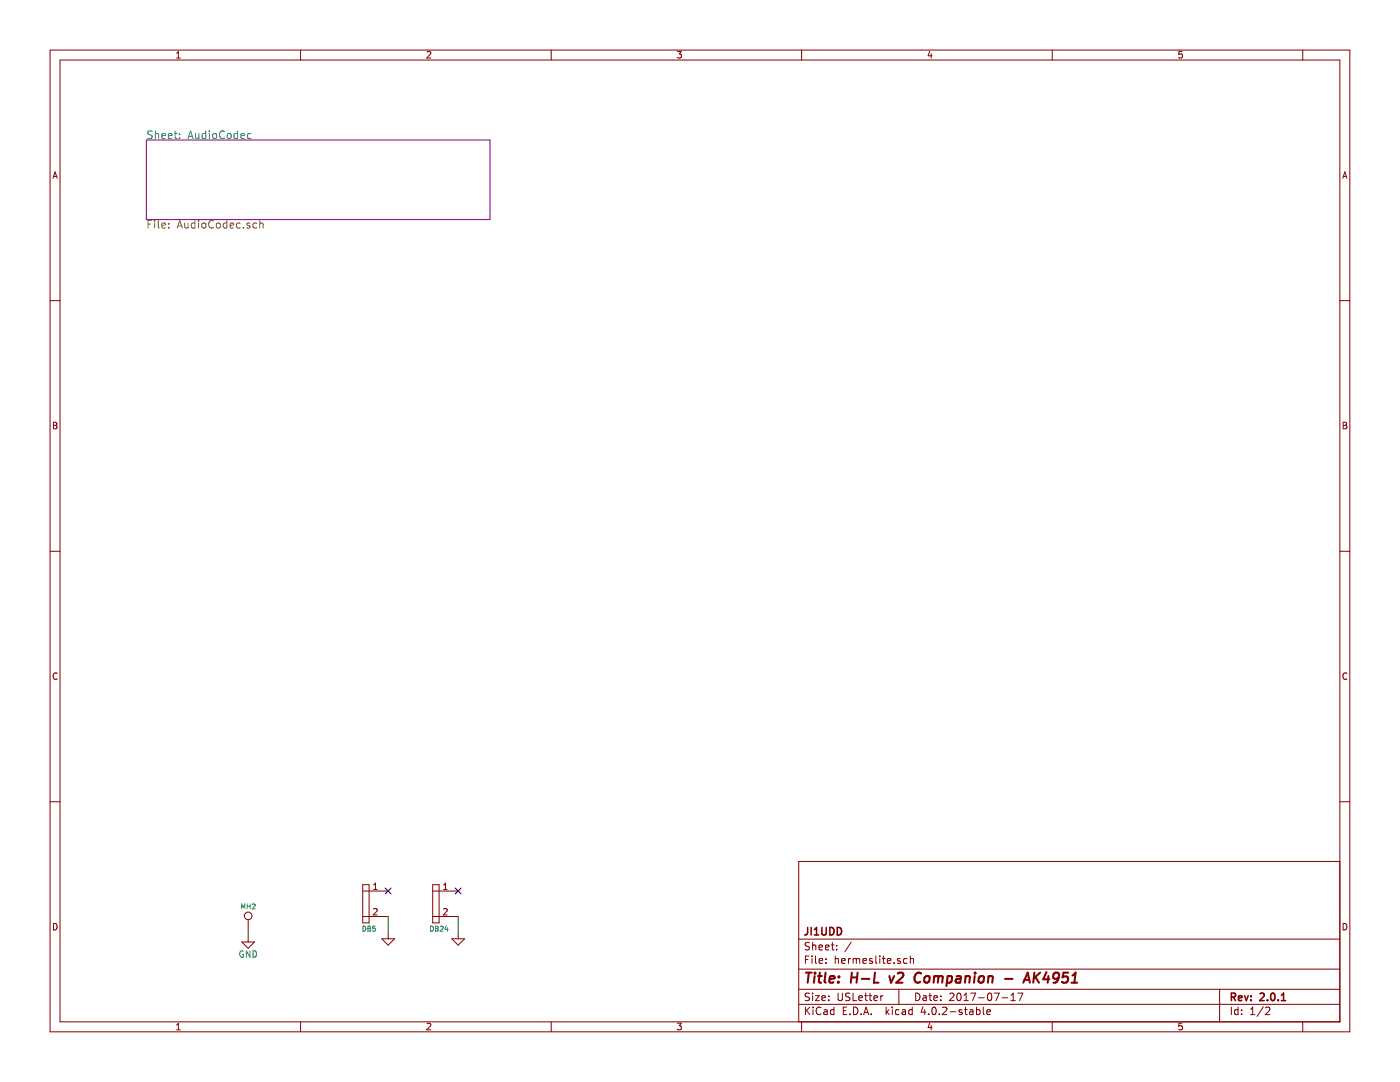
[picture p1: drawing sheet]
EESchema Schematic File Version 2
LIBS:power
LIBS:device
LIBS:transistors
LIBS:conn
LIBS:linear
LIBS:regul
LIBS:74xx
LIBS:cmos4000
LIBS:adc-dac
LIBS:memory
LIBS:xilinx
LIBS:microcontrollers
LIBS:dsp
LIBS:microchip
LIBS:analog_switches
LIBS:motorola
LIBS:texas
LIBS:intel
LIBS:audio
LIBS:interface
LIBS:digital-audio
LIBS:philips
LIBS:display
LIBS:cypress
LIBS:siliconi
LIBS:opto
LIBS:atmel
LIBS:contrib
LIBS:valves
LIBS:hermeslite
LIBS:hermeslite-cache
EELAYER 25 0
EELAYER END
$Descr USLetter 11000 8500
encoding utf-8
Sheet 1 2
Title "H-L v2 Companion - AK4951"
Date "2017-07-17"
Rev "2.0.1"
Comp "JI1UDD"
Comment1 ""
Comment2 ""
Comment3 ""
Comment4 ""
$EndDescr
$Comp
L TEST_1P MH2
U 1 1
P 1950 7325
F 0 "MH2" H 1950 7525 39  0000 C CNN
F 1 "DNI" H 1950 7525 50  0001 C CNN
F 2 "HERMESLITE:m3" H 2150 7325 50  0001 C CNN
F 3 "" H 2150 7325 50  0000 C CNN
F 4 "DUMMY" H 1950 7325 60  0001 C CNN "Option"
F 5 "NOBOM" H 1950 7325 60  0001 C CNN "Key"
	1    1950 7325
	1    0    0    -1  
$EndComp
$Comp
L GND #PWR01
U 1 1
P 1950 7350
F 0 "#PWR01" H 1950 7100 50  0001 C CNN
F 1 "GND" H 1950 7200 50  0000 C CNN
F 2 "" H 1950 7350 50  0000 C CNN
F 3 "" H 1950 7350 50  0000 C CNN
	1    1950 7350
	1    0    0    -1  
$EndComp
Wire Wire Line
	1950 7325 1950 7350
$Sheet
S 1150 1100 2700 625 
U 595FEA2E
F0 "AudioCodec" 60
F1 "AudioCodec.sch" 60
$EndSheet
$Comp
L RFD2b DB5
U 1 1
P 2950 7100
F 0 "DB5" H 2900 6900 39  0000 C CNN
F 1 "RFD2b" H 2900 7300 39  0001 C CNN
F 2 "HERMESLITE:2x1" H 2950 6750 60  0001 C CNN
F 3 "" H 2950 6750 60  0000 C CNN
	1    2950 7100
	1    0    0    -1  
$EndComp
$Comp
L RFD2b DB24
U 1 1
P 3500 7100
F 0 "DB24" H 3450 6900 39  0000 C CNN
F 1 "RFD2b" H 3450 7300 39  0001 C CNN
F 2 "HERMESLITE:2x1" H 3500 6750 60  0001 C CNN
F 3 "" H 3500 6750 60  0000 C CNN
	1    3500 7100
	1    0    0    -1  
$EndComp
$Comp
L GND #PWR02
U 1 1
P 3050 7325
F 0 "#PWR02" H 3050 7075 50  0001 C CNN
F 1 "GND" H 3050 7175 50  0001 C CNN
F 2 "" H 3050 7325 50  0000 C CNN
F 3 "" H 3050 7325 50  0000 C CNN
	1    3050 7325
	-1   0    0    -1  
$EndComp
$Comp
L GND #PWR03
U 1 1
P 3600 7325
F 0 "#PWR03" H 3600 7075 50  0001 C CNN
F 1 "GND" H 3600 7175 50  0001 C CNN
F 2 "" H 3600 7325 50  0000 C CNN
F 3 "" H 3600 7325 50  0000 C CNN
	1    3600 7325
	-1   0    0    -1  
$EndComp
Wire Wire Line
	3600 7325 3600 7200
Wire Wire Line
	3050 7325 3050 7200
NoConn ~ 3600 7000
NoConn ~ 3050 7000
$EndSCHEMATC
